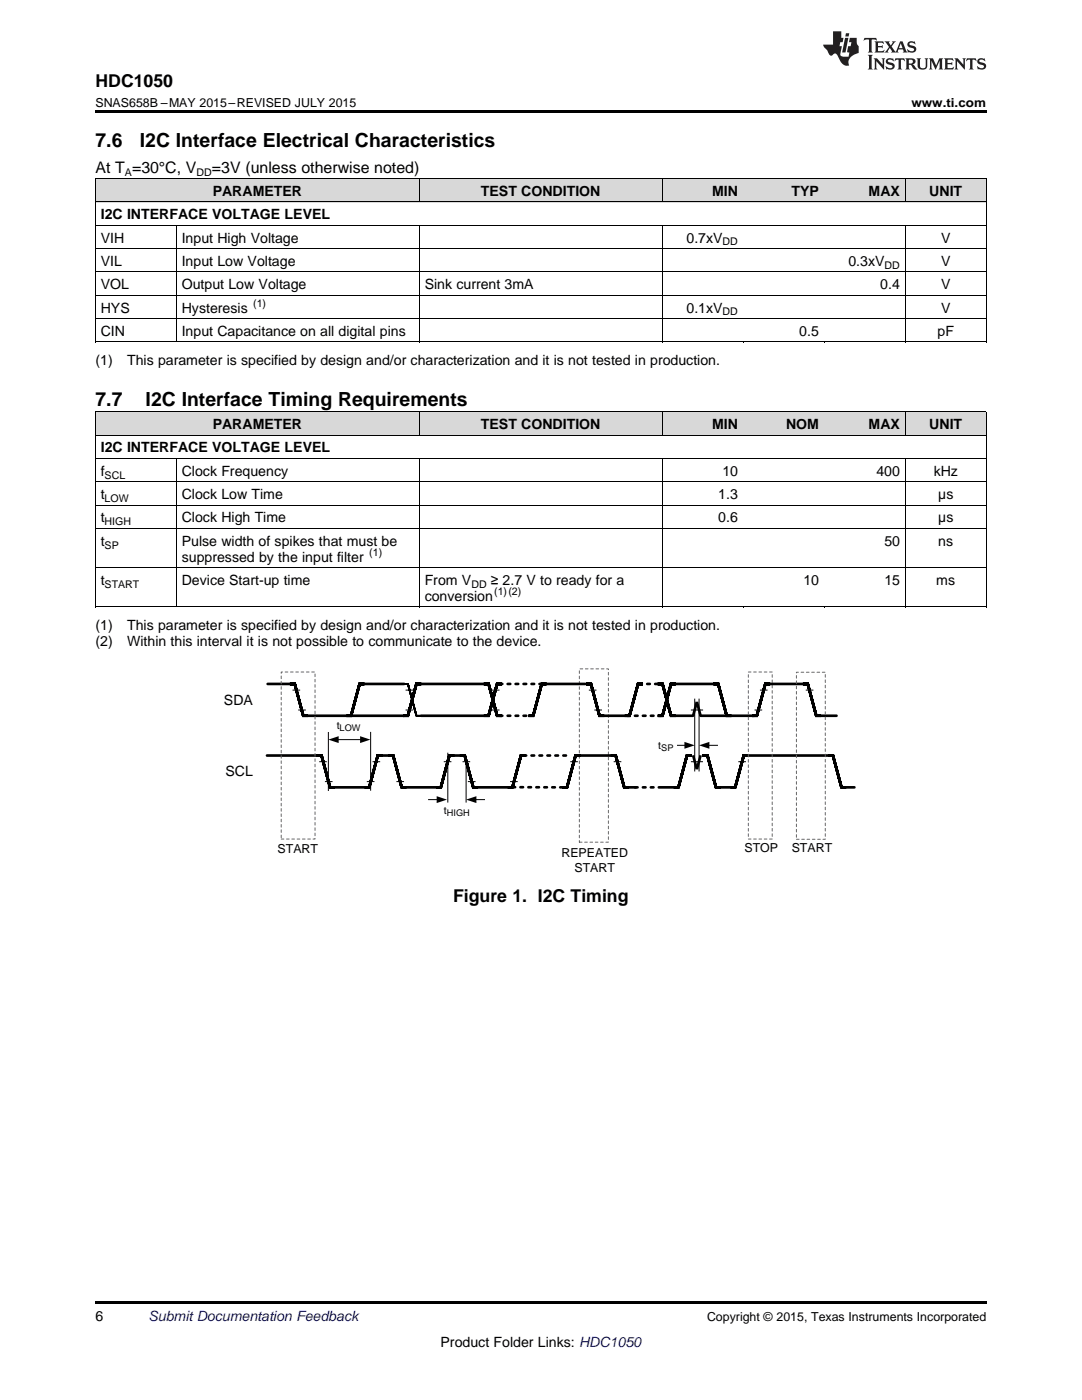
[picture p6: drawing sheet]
<svg xmlns="http://www.w3.org/2000/svg" width="216mm" height="279mm" viewBox="0 0 216 279" stroke-linecap="round" stroke-linejoin="round" font-family="sans-serif">
<g fill="#d8d8d8">
<path d="M19 82.2h16.2v4.7h-16.2z"/>
<path d="M35.2 82.2h48.5v4.7h-48.5z"/>
<path d="M83.7 82.2h48.5v4.7h-48.5z"/>
<path d="M132.2 82.2h16.1v4.7h-16.1z"/>
<path d="M148.3 82.2h16.2v4.7h-16.2z"/>
<path d="M164.5 82.2h16.2v4.7h-16.2z"/>
<path d="M180.7 82.2h16.1v4.7h-16.1z"/>
<path d="M19 35.7h16.2v4.7h-16.2z"/>
<path d="M35.2 35.7h48.5v4.7h-48.5z"/>
<path d="M83.7 35.7h48.5v4.7h-48.5z"/>
<path d="M132.2 35.7h16.1v4.7h-16.1z"/>
<path d="M148.3 35.7h16.2v4.7h-16.2z"/>
<path d="M164.5 35.7h16.2v4.7h-16.2z"/>
<path d="M180.7 35.7h16.1v4.7h-16.1z"/>
</g>
<path d="M19 259.7h177.8v.5h-177.8z" fill="#000"/>
<g fill="none" stroke="#000" stroke-width=".53">
<path d="M53.4 136.5h4.7M72.1 136.5h8.6M53.3 150.8h9.9M60.5 142.8l-1.7-6.3h-1h1l1.7 6.3h20.2M65.9 157.1l-1.7-6.3h-1h1l1.7 6.3h.9M66.4 157.1h7.3l1.7-6.3h.9h-.9l-1.7 6.3M69.1 142.8h.9l1.8-6.3h.9h-1l-1.7 6.3M75.9 150.8h1.6M80.1 157.1l-1.7-6.3h-.9h.9l1.7 6.3h1M80.4 142.8h1l1.7-6.3h1h-1l-1.7 6.3M80.7 157.1h7.3l1.7-6.3h.9h-.9l-1.7 6.3M90.2 150.8h1.6"/>
<path d="M94.4 157.1l-1.7-6.3h-.9h.9l1.7 6.3h1"/>
</g>
<path d="M115.6 133.5h5.8v34.6h-5.8z" fill="none" stroke="#666" stroke-width=".2" stroke-dasharray=".5 .5"/>
<path d="M83.1 142.8l-1.7-6.3h-1h1l1.7 6.3h1" fill="none" stroke="#000" stroke-width=".35"/>
<path d="M65.5 146.1v11.8M74 146.1v11.7" fill="none" stroke="#000" stroke-width=".2"/>
<path d="M66.7 143.9h5.7v1.6h-5.7z" fill-rule="evenodd" fill="#fff"/>
<path d="M138.6 139.4v14.6M139.5 139.4v14.6M67.4 147.6h4.6M85.4 159.6h1.9M89.4 150.2v10M93 151v9.2M94.9 159.6h1.9M134.9 148.7h1.8M141.4 148.7h1.9" fill="none" stroke="#000" stroke-width=".2"/>
<path d="M65.5 147.6l2.1-.7v1.4zM71.9 146.9l2 .7-2 .7zM87.1 158.9l2.1 .7-2.1 .7zM136.6 148.1l2 .6-2 .7zM139.5 148.7l2-.6v1.3zM93 159.6l2.1-.7v1.4z" fill="#000"/>
<g fill="none" stroke="#000" stroke-width=".53">
<path d="M83.8 136.5h12.7M109.1 136.5h7.7M134.6 136.5h8M153.7 136.5h6.5M84.1 142.8h13.4l1.7-6.3h1h-1l-1.7 6.3M94.9 157.1h7.3l1.8-6.3h.9h-1l-1.7 6.3M99.2 142.8l-1.7-6.3h-1h1l1.7 6.3h1M105.4 142.8h1l1.7-6.3h1h-1l-1.7 6.3M112.2 157.1h.9l1.7-6.3h1h-1l-1.7 6.3M115.6 150.8h6.3M119.6 142.8l-1.7-6.3h-1h1l1.7 6.3h6l1.7-6.3h1h-1l-1.7 6.3M124.6 157.1l-1.7-6.3h-1h1l1.7 6.3h.9"/>
<path d="M125.1 157.1h1.8M131.2 142.8h1l1.7-6.3h1h-1l-1.7 6.3M131.5 157.1h3.9l1.7-6.3h.9h-.9l-1.7 6.3M133.9 142.8l-1.7-6.3h-1h1l1.7 6.3h1M138.3 150.7l.8 2.8 .7-2.8M139.8 142.8h10.7M142.9 157.1l-1.7-6.3h-1h1l1.7 6.3h3.8l1.7-6.3h1h-1l-1.7 6.3M145 142.8l-1.7-6.3h-1h1l1.7 6.3h1M148.9 150.8h16.3M150.1 142.8h.9l1.7-6.3h1h-1l-1.7 6.3M162.9 142.8l-1.7-6.3h-1h1l1.7 6.3h4M167.9 157.1l-1.7-6.3h-1h1l1.7 6.3h2.6"/>
</g>
<path d="M99.7 136.5h7.9M127.6 136.5h3.9M99.7 142.8h6.4M102.3 157.1h10.1M104.5 150.8h9.5M125.1 142.8h7.1M126.7 157.1h4.8" fill="none" stroke="#000" stroke-width=".53" stroke-dasharray=".5 1.1"/>
<path d="M56.1 134.1h6.8v33.4h-6.8zM149.3 134.1h4.8v33.4h-4.8z" fill="none" stroke="#666" stroke-width=".2" stroke-dasharray=".5 .5"/>
<path d="M131.3 147.9h3.6v1.6h-3.6z" fill-rule="evenodd" fill="#fff"/>
<path d="M134.9 142.8l3.4 .1 .8-2.8 .7 2.8" fill="none" stroke="#000" stroke-width=".53"/>
<path d="M158.9 134.2h5.8v33.3h-5.8z" fill="none" stroke="#666" stroke-width=".2" stroke-dasharray=".5 .5"/>
<g fill="none" stroke="#000" stroke-width=".2">
<path d="M19 35.6h177.8M19.1 35.7v32.6M83.6 35.7v4.7M132.1 35.7v4.7M180.6 35.7v4.7M196.8 35.7v32.6M19 58.9h177.8M19 54.3h177.8M19 49.6h177.8M19 45h177.8M19 40.3h177.8M35.2 45v23.3"/>
<path d="M83.6 45v23.3M132.1 45v23.3M180.6 45v23.3M19 68.2h177.8M19 63.6h177.8M19 96.1h177.8M19 91.5h177.8M19 86.8h177.8M19 82.2h177.8M19.1 82.2v39M35.2 91.5v29.7M83.6 82.2v4.7"/>
<path d="M83.6 91.5v29.7M132.1 82.2v4.7M132.1 91.5v29.7M180.6 82.2v4.7M180.6 91.5v29.7M196.8 82.2v39M19 113.3h177.8M19 105.5h177.8M19 100.8h177.8M19 121.1h177.8M58.4 137.7h1.5M80.9 137.7h1.6"/>
<path d="M98.1 137.7h1.6M117.5 137.7h1.5M151.6 137.7h1.6M160.8 137.7h1.5M59.5 141.7h1.5M63.7 152h1.5M64.8 156h1.6M73.2 156h1.5M74.3 152h1.6M79.1 156h1.5M80.9 141.7h1.6M88.6 152h1.5"/>
<path d="M92.3 152h1.5M93.4 156h1.5M98.1 141.7h1.6M101.8 156h1.5M113.8 152h1.5M118.6 141.7h1.5M122.5 152h1.5M137.9 141.7h2.4M137.9 152h2.4M147.3 152h1.5M150.6 141.7h1.5"/>
</g>
<g fill="#000">
<path d="M19 22h177.8v.5h-177.8zM19 68.3h.2zM83.6 68.3h.1zM132.1 68.3h.1zM148.2 68.3h.1zM164.4 68.3h.1zM180.6 68.3h.1zM196.7 68.3h.1zM19 121.1l.2 .1zM83.6 121.1l.1 .1zM132.1 121.1l.1 .1zM148.2 121.1l.1 .1z"/>
<path d="M164.4 121.1l.1 .1zM180.6 121.1l.1 .1zM196.7 121.1l.1 .1z"/>
</g>
<g fill="#231f20">
<path d="M172.5 7.6l-.1 .5 .4-.2h.6v.1v2.1l-.2 .4h.9l-.2-.4v-2.1l.1-.1h.5l.5 .2-.2-.5zM174.5 8.3l.2 .3v1.5l-.2 .4h1.8l.2-.6a1.04 1.04 0 0 1-1.3 .2v-.7h.6l.3 .2v-.6l-.3 .2h-.6v-.6l.8-.1 .4 .3-.2-.5zM176.5 8.3l.9 1.1-.9 1.1h.8l-.2-.2 .4-.7 .5 .7-.2 .2h1.5l-.2-.2 .2-.4h.9l.1 .4-.2 .2h1l-.3-.3-.7-1.9h-.5l-.9 2-.8-1 .9-1h-.8l.1 .3-.4 .5-.3-.6 .1-.2zM179.7 8.6l.4 1h-.7zM181.3 8.4a.63 .63 0 0 0-.2 .7 .63 .63 0 0 0 .6 .4l.6 .2 .1 .2a.75 .75 0 0 1-.7 .4 .75 .75 0 0 1-.6-.5l.1 .7 .1-.1a1.11 1.11 0 0 0 1.5-.6 1.13 1.13 0 0 0-1.2-.8l-.1-.4a1.04 1.04 0 0 1 1.2 .2l-.2-.5-.2 .1-.4-.2zM173.2 10.9l.2 .4v2.2l-.2 .4h1l-.3-.4v-2.2l.3-.4zM174.3 11.6l.3 .4v1.5l-.3 .4h.8l-.2-.4v-1.3l1.5 1.7v-1.9l.2-.4h-.7l.2 .4v.9l-1.1-1.3zM177 11.8a.62 .62 0 0 0-.2 .7 .62 .62 0 0 0 .6 .4l.6 .1 .1 .3a.76 .76 0 0 1-.7 .3 .76 .76 0 0 1-.7-.4l.2 .7 .1-.1a1.11 1.11 0 0 0 1.5-.6 1.13 1.13 0 0 0-1.2-.8l-.1-.4a1.04 1.04 0 0 1 1.2 .2l-.2-.6-.2 .1-.5-.1zM178.7 11.6l-.2 .6a.61 .61 0 0 1 .8-.3v1.6l-.2 .4h.9l-.2-.4v-1.6a.63 .63 0 0 1 .7 .3l-.1-.6zM180.6 11.6l.3 .4v1.5l-.3 .4h1l-.2-.2-.1-.8 .6 .2a.76 .76 0 0 0 1.2 .7l-1-1a.58 .58 0 0 0 .6-.5 .58 .58 0 0 0-.5-.6zM181.4 11.9h.1a.45 .45 0 0 1 .5 .1 .45 .45 0 0 1 .1 .5l-.8 .2zM182.9 11.6l.2 .2a2.17 2.17 0 0 0 .3 1.9 .99 .99 0 0 0 1.6-.6v-1.1l.2-.4h-.7l.2 .2a1.92 1.92 0 0 1-.2 1.8 .6 .6 0 0 1-.9-.5v-1.1l.2-.4zM185.4 11.6l.2 .4v1.5l-.2 .4h.7l-.2-.4v-1.4l.8 1.8 .8-1.8v1.4l-.2 .4h.9l-.2-.4v-1.5l.2-.4h-.8l-.6 1.5-.6-1.5zM188.4 11.6l.2 .4v1.5l-.2 .4h1.8l.1-.6a1.04 1.04 0 0 1-1.2 .1v-.6h.5l.4 .2v-.6l-.4 .2h-.5v-.7h.8l.3 .3-.1-.6zM190.5 11.6l.2 .4v1.5l-.2 .4h.7l-.2-.4v-1.3l1.5 1.7v-1.9l.2-.4h-.7l.2 .4v.9l-1.1-1.3zM192.9 11.6l-.1 .6a.61 .61 0 0 1 .7-.3l.1 1.6-.3 .4h1l-.3-.4 .1-1.6a.63 .63 0 0 1 .7 .3l-.1-.6zM195.2 11.8a.62 .62 0 0 0-.2 .7 .62 .62 0 0 0 .6 .4l.6 .1 .1 .3a.76 .76 0 0 1-.7 .3 .76 .76 0 0 1-.6-.4l.1 .7 .1-.1a1.11 1.11 0 0 0 1.6-.6 1.13 1.13 0 0 0-1.3-.8l-.1-.4a1.04 1.04 0 0 1 1.2 .2l-.1-.6-.2 .1-.5-.1z"/>
<path d="M166.2 6.3v2.6h-1.9v.4l.8 .9a.91 .91 0 0 0 1 .8 .56 .56 0 0 1 .5-.3 .56 .56 0 0 1 .5 .3l.4 .8a1.53 1.53 0 0 0 1.9 1.2 1.54 1.54 0 0 1 1-2.1l.9-.3v-1.4a1.52 1.52 0 0 1-.4-1.6h-1.3l-.2 .8h.5l-.2 .8h-.5l-.1 1v.2l.4 .1-.2 .8a1.93 1.93 0 0 1-1.6-.3l.3-1.8h-.5l.2-.8h.4l.2-.8h-.4v-1.3zM168.6 7.6l-.6 2.9h.7l.6-2.9zM168.8 6.6l-.1 .7h.6l.2-.7z"/>
</g>
<g font-size="3.9">
<text x="19" y="29.3">7.6</text>
<text x="27.9" y="29.3">I2C Interface Electrical Characteristics</text>
<text x="19" y="81">7.7</text>
<text x="29.1" y="81">I2C Interface Timing Requirements</text>
</g>
<g font-size="3.5">
<text x="19" y="17.3">HDC1050</text>
<text x="90.4" y="179.9">Figure 1. I2C Timing</text>
</g>
<g font-size="3.2">
<text x="19" y="34.4">At T =30°C, V</text>
<text x="42.3" y="34.4">=3V (unless otherwise noted)</text>
</g>
<g font-size="2.8">
<text x="42.4" y="39.1">PARAMETER</text>
<text x="96" y="39.1">TEST CONDITION</text>
<text x="142.1" y="39.1">MIN</text>
<text x="157.9" y="39.1">TYP</text>
<text x="173.3" y="39.1">MAX</text>
<text x="185.4" y="39.1">UNIT</text>
<text x="20.1" y="43.7">I2C INTERFACE VOLTAGE LEVEL</text>
<text x="20.1" y="48.4">VIH</text>
<text x="20.1" y="53.1">VIL</text>
<text x="36.3" y="48.4">Input High Voltage</text>
<text x="36.3" y="53.1">Input Low Voltage</text>
<text x="137" y="48.4">0.7xV</text>
<text x="169.3" y="53.1">0.3xV</text>
<text x="187.8" y="48.4">V</text>
<text x="187.8" y="53.1">V</text>
<text x="20.1" y="57.7">VOL</text>
<text x="36.3" y="57.7">Output Low Voltage</text>
<text x="84.7" y="57.7">Sink current 3mA</text>
<text x="175.6" y="57.7">0.4</text>
<text x="187.8" y="57.7">V</text>
<text x="20.1" y="62.4">HYS</text>
<text x="36.3" y="62.4">Hysteresis</text>
<text x="137" y="62.4">0.1xV</text>
<text x="187.8" y="62.4">V</text>
<text x="20.1" y="67">CIN</text>
<text x="36.3" y="67">Input Capacitance on all digital pins</text>
<text x="159.5" y="67">0.5</text>
<text x="187.1" y="67">pF</text>
<text x="19" y="72.9">(1)</text>
<text x="25.4" y="72.9">This parameter is specified by design and/or characterization and it is not tested in production.</text>
<text x="42.4" y="85.6">PARAMETER</text>
<text x="96" y="85.6">TEST CONDITION</text>
<text x="142.1" y="85.6">MIN</text>
<text x="156.8" y="85.6">NOM</text>
<text x="173.3" y="85.6">MAX</text>
<text x="185.4" y="85.6">UNIT</text>
<text x="20.1" y="90.3">I2C INTERFACE VOLTAGE LEVEL</text>
<text x="20.1" y="94.9">f</text>
<text x="36.3" y="94.9">Clock Frequency</text>
<text x="144.1" y="94.9">10</text>
<text x="174.9" y="94.9">400</text>
<text x="186.3" y="94.9">kHz</text>
<text x="20.1" y="99.6">t</text>
<text x="36.3" y="99.6">Clock Low Time</text>
<text x="143.3" y="99.6">1.3</text>
<text x="187.2" y="99.6">µs</text>
<text x="20.1" y="104.2">t</text>
<text x="36.3" y="104.2">Clock High Time</text>
<text x="143.3" y="104.2">0.6</text>
<text x="187.2" y="104.2">µs</text>
<text x="20.1" y="108.9">t</text>
<text x="36.3" y="108.9">Pulse width of spikes that must be</text>
<text x="36.3" y="112.1">suppressed by the input filter</text>
<text x="176.5" y="108.9">50</text>
<text x="187.2" y="108.9">ns</text>
<text x="20.1" y="116.7">t</text>
<text x="36.3" y="116.7">Device Start-up time</text>
<text x="84.7" y="116.7">From V</text>
<text x="84.7" y="119.9">conversion</text>
<text x="97.9" y="116.7">≥ 2.7 V to ready for a</text>
<text x="160.3" y="116.7">10</text>
<text x="176.5" y="116.7">15</text>
<text x="186.8" y="116.7">ms</text>
<text x="19" y="125.8">(1)</text>
<text x="25.4" y="125.8">This parameter is specified by design and/or characterization and it is not tested in production.</text>
<text x="19" y="128.9">(2)</text>
<text x="25.4" y="128.9">Within this interval it is not possible to communicate to the device.</text>
<text x="44.7" y="140.7">SDA</text>
<text x="45" y="154.9">SCL</text>
<text x="19" y="263.6">6</text>
<text x="87.9" y="268.9">Product Folder Links: HDC1050</text>
</g>
<text font-size="2.8" fill="#0000c8" x="29.6" y="263.6">Submit Documentation Feedback</text>
<g font-size="2.5">
<text x="19" y="21.4">SNAS658B –MAY 2015–REVISED JULY 2015</text>
<text x="181.9" y="21.4">www.ti.com</text>
<text x="55.4" y="170.2">START</text>
<text x="112" y="171.1">REPEATED</text>
<text x="148.5" y="170">STOP</text>
<text x="158" y="170">START</text>
<text x="114.6" y="174">START</text>
<text x="141.1" y="263.6">Copyright © 2015, Texas Instruments Incorporated</text>
</g>
<g font-size="2.1">
<text x="24.9" y="35.1">A</text>
<text x="39.2" y="35.1">DD</text>
<text x="144.2" y="49">DD</text>
<text x="176.5" y="53.6">DD</text>
<text x="50.5" y="61.2">(1)</text>
<text x="144.2" y="62.9">DD</text>
<text x="20.9" y="95.5">SCL</text>
<text x="20.9" y="100.2">LOW</text>
<text x="20.9" y="104.8">HIGH</text>
<text x="20.9" y="109.5">SP</text>
<text x="73.7" y="110.9">(1)</text>
<text x="20.9" y="117.3">START</text>
<text x="94.1" y="117.3">DD</text>
<text x="98.6" y="118.8">(1)(2)</text>
<text x="67.2" y="145.5">t</text>
<text x="131.3" y="149.5">t</text>
<text x="88.6" y="162.5">t</text>
</g>
<g font-size="1.8">
<text x="67.8" y="145.9">LOW</text>
<text x="131.9" y="149.9">SP</text>
<text x="89.2" y="162.9">HIGH</text>
</g>
</svg>
